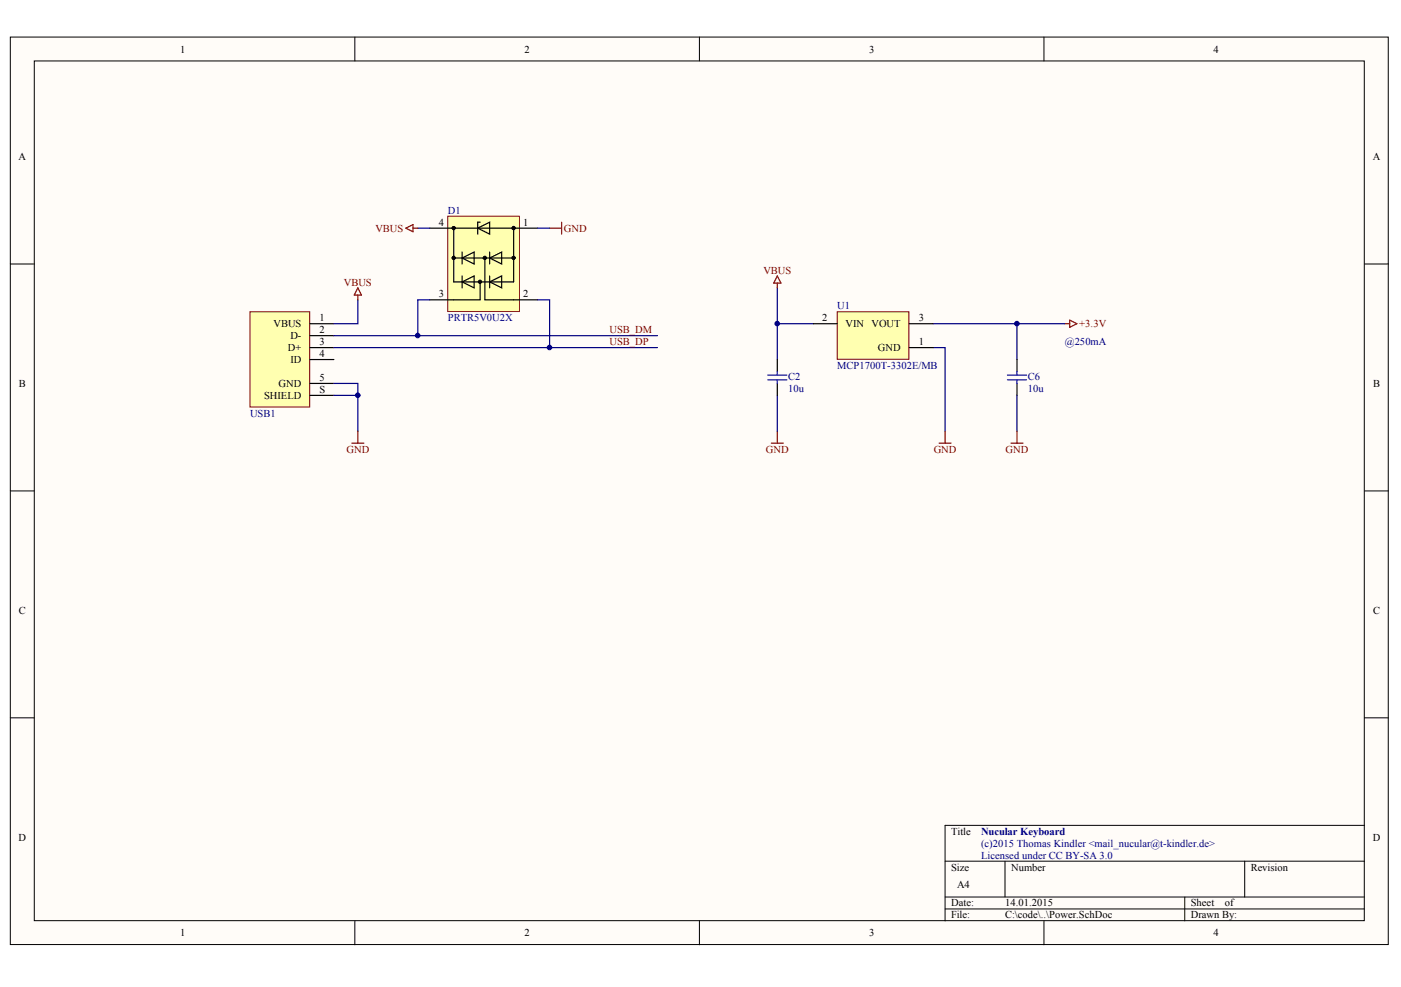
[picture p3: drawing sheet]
<svg xmlns="http://www.w3.org/2000/svg" width="287mm" height="202mm" viewBox="0 0 287 202" stroke-linecap="round" stroke-linejoin="round" font-family="sans-serif">
<g fill="#fffcf8" stroke="#000" stroke-width=".2">
<path d="M2.1 7.6h282.1v185.8h-282.1z"/>
<path d="M7 12.5h272.3v176.1h-272.3z"/>
</g>
<g fill="none" stroke="#000" stroke-width=".2">
<path d="M72.6 7.6v4.9M143.2 7.6v4.9M213.7 7.6v4.9M2.1 54.1h4.9M279.3 54.1h4.9M2.1 100.5h4.9M279.3 100.5h4.9M2.1 147h4.9M279.3 147h4.9M193.5 176.4h85.8M205.7 176.4v7.3M254.8 176.4v7.3"/>
<path d="M279.3 169h-85.8v19.6M72.6 188.6v4.9M143.2 188.6v4.9M193.5 183.7h85.8M193.5 186.2h85.8M213.7 188.6v4.9M242.5 183.7v4.9"/>
</g>
<path d="M51.2 63.9h12.2v19.5h-12.2z" fill="#ffffb0" stroke="#800000" stroke-width=".2"/>
<path d="M63.4 66.3h5M63.4 68.7h5M63.4 71.2h5M63.4 73.6h5M63.4 78.5h5M159.1 73.6v2.5M159.1 78.5v2.5M208.2 73.6v2.5M208.2 78.5v2.5M63.4 81h5" fill="none" stroke="#000" stroke-width=".25"/>
<path d="M73.3 59l.7 1.4h-1.5zM73.3 60.4v1M218 66.3h1M219 65.6l1.5 .7-1.5 .7zM72 90.8h2.5M73.3 88.3v2.5M157.9 90.8h2.5M159.1 88.3v2.5M192.2 90.8h2.5M193.5 88.3v2.5M207 90.8h2.4M208.2 88.3v2.5" fill="none" stroke="#800000" stroke-width=".25"/>
<path d="M159.1 59v14.6M68.4 78.5h4.9v9.8M68.4 68.7h66.2M68.4 71.2h66.2M73.3 61.4v4.9h-4.9M159.1 66.3h7.4M191 71.2h2.5v17.1M191 66.3h27M208.2 66.3v7.3M68.4 81h4.9M159.1 81v7.3M208.2 81v7.3" fill="none" stroke="#000080" stroke-width=".25"/>
<path d="M157.2 77.8h3.9M157.2 76.8h3.9M159.1 76.1v.7M159.1 77.8v.7M206.2 77.8h4M206.2 76.8h4M208.2 76.1v.7M208.2 77.8v.7" fill="none" stroke="#00f" stroke-width=".25"/>
<path d="M171.4 63.9h14.7v9.7h-14.7z" fill="#ffffb0" stroke="#800000" stroke-width=".2"/>
<path d="M166.5 66.3h4.9M186.1 71.2h4.9M186.1 66.3h4.9" fill="none" stroke="#000" stroke-width=".25"/>
<path d="M91.7 44.3h14.6v19.5h-14.6z" fill="#ffffb0" stroke="#800000" stroke-width=".2"/>
<g fill="none" stroke="#000" stroke-width=".25">
<path d="M88 46.7h22.1M92.9 46.7v11h12.3v-11M92.9 52.8h12.3M94.6 52.8l2.5-1.2v2.5zM94.6 57.7l2.5-1.2v2.5zM94.6 51.6v2.5M94.6 56.5v2.5M97.8 46.7l2.4-1.2v2.5zM98.3 57.7v3.7h-10.3M98.3 45.5h-.5v2.5M99.3 52.8v8.6h10.8M100.2 52.8l2.5-1.2v2.5z"/>
<path d="M100.2 57.7l2.5-1.2v2.5zM100.2 51.6v2.5M100.2 56.5v2.5"/>
</g>
<g fill="#000" stroke="#000" stroke-width=".2">
<circle cx="92.9" cy="52.8" r=".34"/>
<circle cx="92.9" cy="46.7" r=".34"/>
<circle cx="98.3" cy="57.7" r=".34"/>
<circle cx="99.2" cy="52.8" r=".34"/>
<circle cx="105.1" cy="52.8" r=".34"/>
<circle cx="105.1" cy="46.7" r=".34"/>
</g>
<path d="M85.5 46.7h2.5M110.1 46.7h2.4M88 61.4h-2.5v7.3M110.1 61.4h2.4v9.8" fill="none" stroke="#000080" stroke-width=".25"/>
<path d="M83.1 46.7l1.4-.7v1.5zM84.5 46.7h1M112.5 46.7h2.5M115 45.5v2.5M159.1 56.5l.8 1.5h-1.5zM159.1 58v1" fill="none" stroke="#800000" stroke-width=".25"/>
<g fill="#000080" stroke="#000080" stroke-width=".2">
<circle cx="73.2" cy="81" r=".47"/>
<circle cx="85.5" cy="68.7" r=".47"/>
<circle cx="112.5" cy="71.2" r=".47"/>
<circle cx="159.1" cy="66.3" r=".47"/>
<circle cx="208.2" cy="66.3" r=".47"/>
</g>
<g font-size="2.2">
<text x="36.9" y="10.8">1</text>
<text x="107.4" y="10.8">2</text>
<text x="177.9" y="10.8">3</text>
<text x="248.5" y="10.8">4</text>
<text x="3.8" y="32.7">A</text>
<text x="281" y="32.7">A</text>
<text x="89.8" y="46.3">4</text>
<text x="107.1" y="46.3">1</text>
<text x="65.4" y="65.8">1</text>
<text x="89.8" y="60.9">3</text>
<text x="107.1" y="60.9">2</text>
<text x="168.3" y="65.8">2</text>
<text x="188.1" y="65.8">3</text>
<text x="56" y="67">VBUS</text>
<text x="58.9" y="71.9">D+</text>
<text x="59.4" y="69.5">D-</text>
<text x="65.4" y="68.3">2</text>
<text x="65.4" y="70.7">3</text>
<text x="173.1" y="67">VIN</text>
<text x="178.4" y="67">VOUT</text>
<text x="179.7" y="71.9">GND</text>
<text x="188.1" y="70.7">1</text>
<text x="59.4" y="74.4">ID</text>
<text x="65.4" y="73.2">4</text>
<text x="3.9" y="79.2">B</text>
<text x="54.1" y="81.7">SHIELD</text>
<text x="57" y="79.3">GND</text>
<text x="65.4" y="78.1">5</text>
<text x="65.4" y="80.5">S</text>
<text x="281.1" y="79.2">B</text>
<text x="3.9" y="125.7">C</text>
<text x="281.1" y="125.7">C</text>
<text x="3.8" y="172.2">D</text>
<text x="194.7" y="171">Title</text>
<text x="281" y="172.2">D</text>
<text x="194.7" y="178.3">Size</text>
<text x="207" y="178.3">Number</text>
<text x="256" y="178.3">Revision</text>
<text x="194.7" y="185.6">Date:</text>
<text x="195.9" y="182">A4</text>
<text x="205.7" y="185.6">14.01.2015</text>
<text x="243.8" y="185.6">Sheet</text>
<text x="250.8" y="185.6">of</text>
<text x="36.9" y="191.8">1</text>
<text x="107.4" y="191.8">2</text>
<text x="177.9" y="191.8">3</text>
<text x="194.7" y="188.1">File:</text>
<text x="205.7" y="188.1">C:\code\..\Power.SchDoc</text>
<text x="243.8" y="188.1">Drawn By:</text>
<text x="248.5" y="191.8">4</text>
</g>
<g font-size="2.2" fill="#800000">
<text x="76.9" y="47.5">VBUS</text>
<text x="115.5" y="47.5">GND</text>
<text x="70.4" y="58.5">VBUS</text>
<text x="156.3" y="56">VBUS</text>
<text x="124.8" y="68.3">USB_DM</text>
<text x="124.8" y="70.7">USB_DP</text>
<text x="221" y="67">+3.3V</text>
<text x="70.9" y="92.7">GND</text>
<text x="156.8" y="92.7">GND</text>
<text x="191.1" y="92.7">GND</text>
<text x="205.9" y="92.7">GND</text>
</g>
<g font-size="2.2" fill="#000080">
<text x="91.7" y="43.8">D1</text>
<text x="91.7" y="65.8">PRTR5V0U2X</text>
<text x="171.4" y="63.4">U1</text>
<text x="218" y="70.7">@250mA</text>
<text x="161.3" y="77.8">C2</text>
<text x="171.4" y="75.6">MCP1700T-3302E/MB</text>
<text x="210.4" y="77.8">C6</text>
<text x="161.3" y="80.3">10u</text>
<text x="210.4" y="80.3">10u</text>
<text x="51.2" y="85.4">USB1</text>
<text x="200.8" y="173.4">(c)2015 Thomas Kindler &lt;mail_nucular@t-kindler.de&gt;</text>
<text x="200.8" y="171">Nucular Keyboard</text>
<text x="200.8" y="175.9">Licensed under CC BY-SA 3.0</text>
</g>
</svg>
